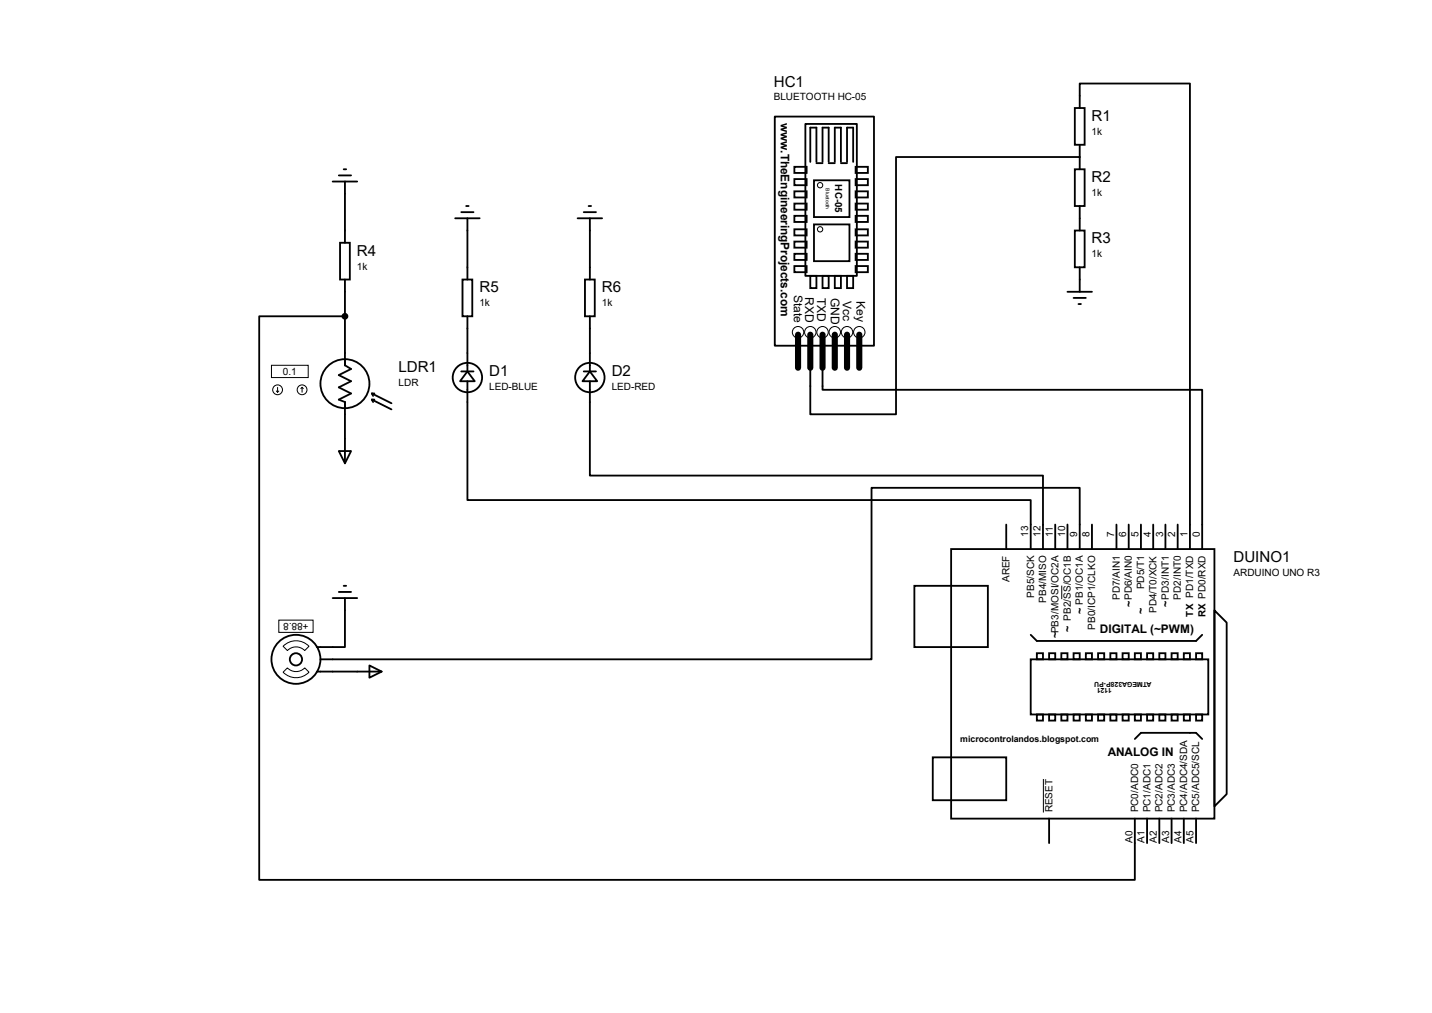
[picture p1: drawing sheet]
<svg xmlns="http://www.w3.org/2000/svg" width="297mm" height="210mm" viewBox="0 0 297 210" stroke-linecap="round" stroke-linejoin="round" font-family="sans-serif">
<g fill="none" stroke="#000" stroke-width=".38">
<path d="M69 37.6h5.1M70.3 36.4h2.5M71.3 35.1h.5M71.5 37.6v12.7M160.7 24.2h20.6v47.5h-20.6zM164.8 34.6h2.5v1.3h-2.5zM164.8 37.1h2.5v1.3h-2.5zM164.8 39.7h2.5v1.2h-2.5zM167 25.7h10.7v31.5h-10.7zM168.1 33.6v-7.1h1.2v7.1M168.8 37.4h7.4v7.6h-7.4zM169.3 33.8h1.3"/>
<path d="M170.6 33.6v-7.1h1.3v7.1M171.9 33.8h1.2M173.1 33.6v-7.1h1.3v7.1M174.4 33.8h1.3M175.7 33.6v-7.1h1.3v7.1M177.5 34.6h2.5v1.3h-2.5zM177.5 37.1h2.5v1.3h-2.5zM177.5 39.7h2.5v1.2h-2.5zM222.9 22.4h2.1v7.6h-2.1zM222.9 35.1h2.1v7.6h-2.1zM223.9 22.4v-5.1h22.9v96.5M223.9 32.6h-38.1v53.3h-17.7v-10.9"/>
<path d="M223.9 30v5.1M70.5 50.3h2.1v7.7h-2.1zM71.5 58v17.7l1.3 .8-2.5 1.3 2.5 1.2-2.5 1.3 2.5 1.3-2.5 1.2 1.2 .6v12.7M94.4 45.3h5.1M95.7 44h2.5M95.9 58h2.1v7.6h-2.1zM96.7 42.7h.5M96.9 45.3v12.7M119.8 45.3h5.1M121.1 44h2.5M121.3 58h2.1v7.6h-2.1zM122.1 42.7h.5"/>
<path d="M122.3 45.3v12.7M164.8 42.2h2.5v1.3h-2.5zM164.8 44.7h2.5v1.3h-2.5zM164.8 47.5h2.5v1.3h-2.5zM164.8 50.1h2.5v1.3h-2.5zM164.8 52.6h2.5v1.3h-2.5zM164.8 55.2h2.5v1.2h-2.5zM168.1 57.2h1.2v2.5h-1.2zM168.8 46.5h7.4v7.6h-7.4zM170.6 57.2h1.3v2.5h-1.3zM173.1 57.2h1.3v2.5h-1.3zM175.7 57.2h1.3v2.5h-1.3z"/>
<path d="M177.5 42.2h2.5v1.3h-2.5zM177.5 44.7h2.5v1.3h-2.5zM177.5 47.5h2.5v1.3h-2.5zM177.5 50.1h2.5v1.3h-2.5zM177.5 52.6h2.5v1.3h-2.5zM177.5 55.2h2.5v1.2h-2.5zM222.9 47.8h2.1v7.6h-2.1zM223.9 42.7v5.1M223.9 55.4v5.1M71.5 65.6h-17.7v116.8h181.6v-12.7M95.7 77h2.5M96.9 77l1.6 2h-3.1z"/>
<path d="M96.9 79v24.7h116.9v10.1M96.9 65.6v11.4M121.1 77h2.5M122.3 77l1.6 2h-3.1zM122.3 79v19.6h94v15.2M122.3 65.6v11.4M170.6 75v5.8h78.7v33M221.4 60.5h5.1M222.7 61.8h2.5M223.7 63h.5M70.3 93.5h2.5l-1.3 2.6zM77.1 82.8l4.1 2.1"/>
<path d="M77.1 82.8l.3 .6M77.1 82.8h.5M77.1 81.6l4.1 2M77.1 81.6l.3 .5M77.1 81.6h.5M197.3 113.8h54.6v55.9h-54.6zM208.7 108.8v5M218.9 108.8v5M221.4 108.8v5M223.9 113.8v-12.7h-43.1v35.6h-114.3M226.5 108.8v5M231.6 108.8v5"/>
<path d="M234.1 108.8v5M236.6 108.8v5M239.2 108.8v5M241.7 108.8v5M244.3 108.8v5M65.7 139.2h13.5M69 124h5.1M70.3 122.7h2.5M71.3 121.5h.5M71.5 124v10.2h-5.8M76.6 138l2.6 1.2-2.6 1.3zM189.7 121.5h15.2v12.7h-15.2z"/>
<path d="M213.8 136.7h36.8v11.4h-36.8zM213.8 131.6l1.3 1.3h33l1.2-1.3M215.1 135.4h1.2v1.3h-1.2zM217.6 135.4h1.3v1.3h-1.3zM220.1 135.4h1.3v1.3h-1.3zM222.7 135.4h1.2v1.3h-1.2zM225.2 135.4h1.3v1.3h-1.3zM227.8 135.4h1.2v1.3h-1.2zM230.3 135.4h1.3v1.3h-1.3zM232.8 135.4h1.3v1.3h-1.3zM235.4 135.4h1.2v1.3h-1.2zM237.9 135.4h1.3v1.3h-1.3z"/>
<path d="M240.5 135.4h1.2v1.3h-1.2zM243 135.4h1.3v1.3h-1.3zM245.5 135.4h1.3v1.3h-1.3zM248.1 135.4h1.2v1.3h-1.2zM251.9 126.5l2.5 2.6v35.5l-2.5 2.6zM193.5 157h15.2v8.9h-15.2zM215.1 148.1h1.2v1.3h-1.2zM217.6 148.1h1.3v1.3h-1.3zM220.1 148.1h1.3v1.3h-1.3zM222.7 148.1h1.2v1.3h-1.2zM225.2 148.1h1.3v1.3h-1.3zM227.8 148.1h1.2v1.3h-1.2z"/>
<path d="M230.3 148.1h1.3v1.3h-1.3zM232.8 148.1h1.3v1.3h-1.3zM235.4 148.1h1.2v1.3h-1.2zM235.4 153.2l1.2-1.3h11.5l1.2 1.3M237.9 148.1h1.3v1.3h-1.3zM240.5 148.1h1.2v1.3h-1.2zM243 148.1h1.3v1.3h-1.3zM245.5 148.1h1.3v1.3h-1.3zM248.1 148.1h1.2v1.3h-1.2zM217.6 169.7v5.1M237.9 169.7v5.1M240.5 169.7v5.1"/>
<path d="M243 169.7v5.1M245.5 169.7v5.1M248.1 169.7v5.1"/>
<circle cx="71.5" cy="79.5" r="5.1"/>
<circle cx="96.9" cy="78.3" r="3"/>
<circle cx="122.3" cy="78.3" r="3"/>
<circle cx="61.4" cy="136.7" r="5.1"/>
<circle cx="61.4" cy="136.7" r="1.27"/>
</g>
<g fill="none" stroke="#000" stroke-width=".21">
<path d="M56.3 75.7h7.6v2.6h-7.6zM57.3 81.1l.3 .2M57.6 80.3v1M57.8 81.1l-.2 .2M62.7 80.3l-.3 .3M62.7 80.3l.2 .3M62.7 80.3v1M57.8 128.6h7.1v2.5h-7.1zM58.7 134a3.7 3.7 0 0 1 5.4 0l-.9 .9a2.51 2.51 0 0 0-3.6 0zM59.6 138.5a2.51 2.51 0 0 0 3.6 0l.9 .9a3.7 3.7 0 0 1-5.4 0zM220.2 121.4v2.8M216.4 161.5v6.9"/>
<circle cx="170.1" cy="38.4" r=".55"/>
<circle cx="170.1" cy="47.5" r=".55"/>
<circle cx="165.5" cy="68.9" r="1.19"/>
<circle cx="168.1" cy="68.9" r="1.19"/>
<circle cx="170.6" cy="68.9" r="1.19"/>
<circle cx="173.1" cy="68.9" r="1.19"/>
<circle cx="175.7" cy="68.9" r="1.19"/>
<circle cx="178.2" cy="68.9" r="1.19"/>
<circle cx="57.6" cy="80.8" r="1.02"/>
<circle cx="62.7" cy="80.8" r="1.02"/>
</g>
<path d="M165.5 69.4v6.8M168.1 69.4v6.8M170.6 69.4v6.8M173.1 69.4v6.8M175.7 69.4v6.8M178.2 69.4v6.8" fill="none" stroke="#000" stroke-width="1.3"/>
<circle cx="71.5" cy="65.6" r=".51" fill="#000" stroke="#000" stroke-width=".38"/>
<g font-size="3.1">
<text x="160.5" y="17.9">HC1</text>
<text x="226.4" y="25.1">R1</text>
<text x="226.4" y="37.8">R2</text>
<text x="74" y="53">R4</text>
<text x="226.4" y="50.5">R3</text>
<text x="99.4" y="60.6">R5</text>
<text x="124.8" y="60.6">R6</text>
<text x="82.7" y="77.1">LDR1</text>
<text x="101.5" y="77.9">D1</text>
<text x="126.9" y="77.9">D2</text>
<text x="255.9" y="116.5">DUINO1</text>
</g>
<g font-size="2.5">
<text x="161.9" y="25.4" transform="rotate(90 161.9 25.4)">www.TheEngineeringProjects.com</text>
<text x="164.7" y="61.1" transform="rotate(90 164.7 61.1)">State</text>
<text x="167" y="61.6" transform="rotate(90 167 61.6)">RXD</text>
<text x="169.5" y="61.8" transform="rotate(90 169.5 61.8)">TXD</text>
<text x="172.3" y="61.8" transform="rotate(90 172.3 61.8)">GND</text>
<text x="174.8" y="62.5" transform="rotate(90 174.8 62.5)">Vcc</text>
<text x="177.6" y="62.4" transform="rotate(90 177.6 62.4)">Key</text>
<text x="228.1" y="131.2">DIGITAL (~PWM)</text>
<text x="229.7" y="156.6">ANALOG IN</text>
</g>
<g font-size="2.2">
<text x="234.9" y="125.9" transform="rotate(-90 234.9 125.9)">~PD6/AIN0</text>
<text x="242.5" y="125.9" transform="rotate(-90 242.5 125.9)">~PD3/INT1</text>
<text x="222.2" y="131" transform="rotate(-90 222.2 131)">~ PB2/SS/OC1B</text>
<text x="224.7" y="127.2" transform="rotate(-90 224.7 127.2)">~ PB1/OC1A</text>
<text x="237.4" y="127.2" transform="rotate(-90 237.4 127.2)">~</text>
<text x="219.6" y="132.3" transform="rotate(-90 219.6 132.3)">~PB3/MOSI/OC2A</text>
</g>
<g font-size="2.1">
<text x="160.5" y="20.8">BLUETOOTH HC-05</text>
<text x="226.4" y="27.9">1k</text>
<text x="226.4" y="40.6">1k</text>
<text x="226.4" y="53.3">1k</text>
<text x="74" y="55.9">1k</text>
<text x="99.4" y="63.5">1k</text>
<text x="124.8" y="63.5">1k</text>
<text x="58.7" y="77.7">0.1</text>
<text x="82.7" y="80">LDR</text>
<text x="101.5" y="80.8">LED-BLUE</text>
<text x="126.9" y="80.8">LED-RED</text>
<text x="213.3" y="111.3" transform="rotate(-90 213.3 111.3)">13</text>
<text x="215.8" y="111.3" transform="rotate(-90 215.8 111.3)">12</text>
<text x="218.4" y="111.3" transform="rotate(-90 218.4 111.3)">11</text>
<text x="220.9" y="111.3" transform="rotate(-90 220.9 111.3)">10</text>
<text x="223.4" y="111.3" transform="rotate(-90 223.4 111.3)">9</text>
<text x="226" y="111.3" transform="rotate(-90 226 111.3)">8</text>
<text x="231.1" y="111.3" transform="rotate(-90 231.1 111.3)">7</text>
<text x="233.6" y="111.3" transform="rotate(-90 233.6 111.3)">6</text>
<text x="236.1" y="111.3" transform="rotate(-90 236.1 111.3)">5</text>
<text x="238.7" y="111.3" transform="rotate(-90 238.7 111.3)">4</text>
<text x="241.2" y="111.3" transform="rotate(-90 241.2 111.3)">3</text>
<text x="243.8" y="111.3" transform="rotate(-90 243.8 111.3)">2</text>
<text x="246.3" y="111.3" transform="rotate(-90 246.3 111.3)">1</text>
<text x="248.8" y="111.3" transform="rotate(-90 248.8 111.3)">0</text>
<text x="255.9" y="119.3">ARDUINO UNO R3</text>
<text x="209.4" y="120.7" transform="rotate(-90 209.4 120.7)">AREF</text>
<text x="214.5" y="124" transform="rotate(-90 214.5 124)">PB5/SCK</text>
<text x="217" y="125" transform="rotate(-90 217 125)">PB4/MISO</text>
<text x="232.2" y="124.4" transform="rotate(-90 232.2 124.4)">PD7/AIN1</text>
<text x="237.3" y="122.2" transform="rotate(-90 237.3 122.2)">PD5/T1</text>
<text x="244.9" y="124.3" transform="rotate(-90 244.9 124.3)">PD2/INT0</text>
<text x="64" y="129.2" transform="rotate(-180 64 129.2)">+88.8</text>
<text x="227.2" y="130.6" transform="rotate(-90 227.2 130.6)">PB0/ICP1/CLKO</text>
<text x="239.9" y="127.1" transform="rotate(-90 239.9 127.1)">PD4/T0/XCK</text>
<text x="218.3" y="168.4" transform="rotate(-90 218.3 168.4)">RESET</text>
<text x="236.1" y="168.4" transform="rotate(-90 236.1 168.4)">PC0/ADC0</text>
<text x="238.6" y="168.4" transform="rotate(-90 238.6 168.4)">PC1/ADC1</text>
<text x="241.1" y="168.4" transform="rotate(-90 241.1 168.4)">PC2/ADC2</text>
<text x="243.7" y="168.4" transform="rotate(-90 243.7 168.4)">PC3/ADC3</text>
<text x="246.2" y="168.4" transform="rotate(-90 246.2 168.4)">PC4/ADC4/SDA</text>
<text x="248.8" y="168.4" transform="rotate(-90 248.8 168.4)">PC5/ADC5/SCL</text>
<text x="234.9" y="174.8" transform="rotate(-90 234.9 174.8)">A0</text>
<text x="237.4" y="174.8" transform="rotate(-90 237.4 174.8)">A1</text>
<text x="239.9" y="174.8" transform="rotate(-90 239.9 174.8)">A2</text>
<text x="242.5" y="174.8" transform="rotate(-90 242.5 174.8)">A3</text>
<text x="245" y="174.8" transform="rotate(-90 245 174.8)">A4</text>
<text x="247.6" y="174.8" transform="rotate(-90 247.6 174.8)">A5</text>
</g>
<g font-size="2">
<text x="173.2" y="38.2" transform="rotate(90 173.2 38.2)">HC-05</text>
<text x="247.5" y="127.8" transform="rotate(-90 247.5 127.8)">TX PD1/TXD</text>
<text x="250" y="128" transform="rotate(-90 250 128)">RX PD0/RXD</text>
</g>
<text font-size="1.8" x="199.2" y="153.9">microcontrolandos.blogspot.com</text>
<g font-size="1.4">
<text x="230.6" y="142.6" transform="rotate(-180 230.6 142.6)">1121</text>
<text x="238.8" y="141.3" transform="rotate(-180 238.8 141.3)">ATMEGA328P-PU</text>
</g>
<text font-size="1.1" x="171.3" y="39" transform="rotate(90 171.3 39)">Bluetooth</text>
</svg>
